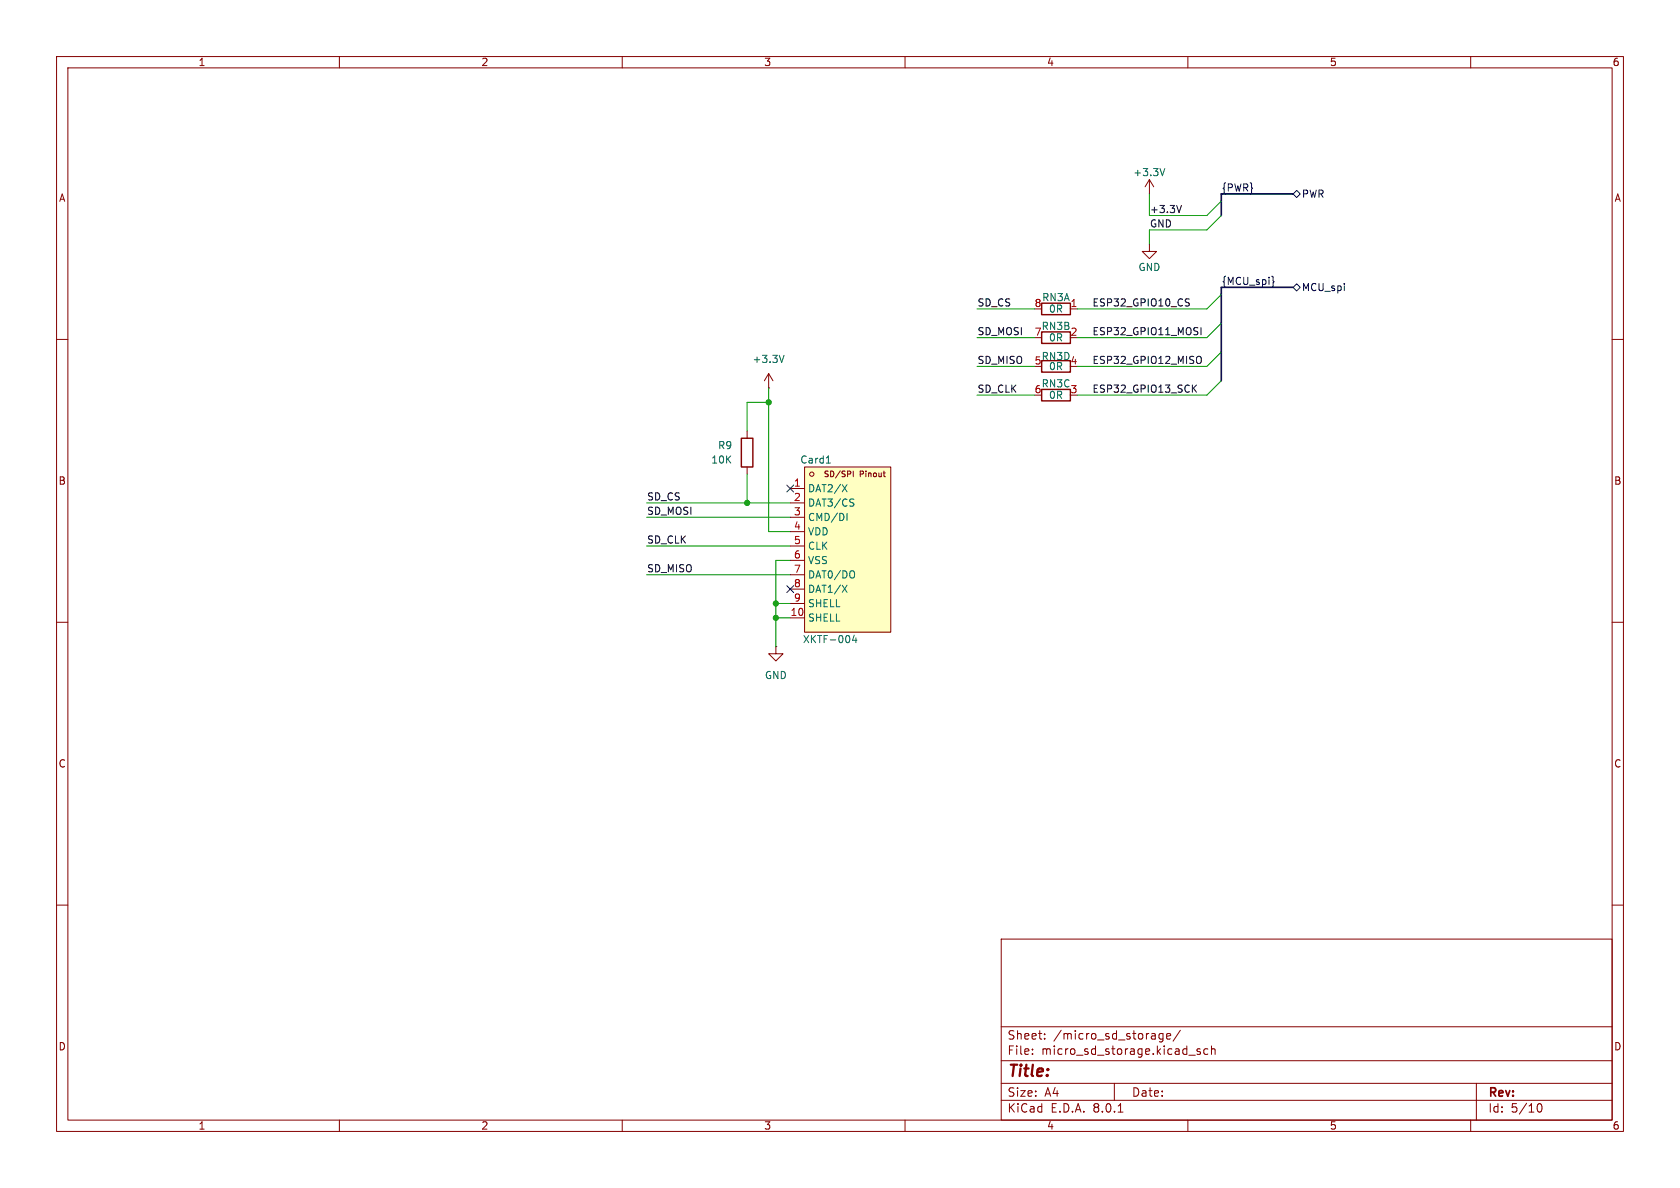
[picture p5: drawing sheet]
(kicad_sch
 (version 20231120)
 (generator "eeschema")
 (generator_version "8.0")
 (paper "A4")
 (lib_symbols
  (symbol "+3.3V_1"
   (power)
   (pin_names
    (offset 0)) (exclude_from_sim no) (in_bom yes) (on_board yes)
   (property "Reference" "#PWR" (at 0 -3.81 0) (effects (font (size 1.27 1.27)) (hide yes)))
   (property "Value" "+3.3V" (at 0 3.556 0) (effects (font (size 1.27 1.27))))
   (property "Footprint" "" (at 0 0 0) (effects (font (size 1.27 1.27)) (hide yes)))
   (property "Datasheet" "" (at 0 0 0) (effects (font (size 1.27 1.27)) (hide yes)))
   (property "Description" "Power symbol creates a global label with name \"+3.3V\"" (at 0 0 0) (effects (font (size 1.27 1.27)) (hide yes)))
   (symbol "+3.3V_1_0_1"
    (polyline (pts (xy -0.762 1.27) (xy 0 2.54)) (stroke (width 0) (type default)) (fill (type none)))
    (polyline (pts (xy 0 0) (xy 0 2.54)) (stroke (width 0) (type default)) (fill (type none)))
    (polyline (pts (xy 0 2.54) (xy 0.762 1.27)) (stroke (width 0) (type default)) (fill (type none))))
   (symbol "+3.3V_1_1_1"
    (pin power_in line (at 0 0 90) (length 0) hide (name "+3.3V" (effects (font (size 1.27 1.27)))) (number "1" (effects (font (size 1.27 1.27)))))))
  (symbol "Device:R"
   (pin_numbers hide)
   (pin_names
    (offset 0)) (exclude_from_sim no) (in_bom yes) (on_board yes)
   (property "Reference" "R" (at 2.032 0 90) (effects (font (size 1.27 1.27))))
   (property "Value" "R" (at 0 0 90) (effects (font (size 1.27 1.27))))
   (property "Footprint" "" (at -1.778 0 90) (effects (font (size 1.27 1.27)) (hide yes)))
   (property "Datasheet" "~" (at 0 0 0) (effects (font (size 1.27 1.27)) (hide yes)))
   (property "Description" "Resistor" (at 0 0 0) (effects (font (size 1.27 1.27)) (hide yes)))
   (symbol "R_0_1"
    (rectangle (start -1.016 -2.54) (end 1.016 2.54) (stroke (width 0.254) (type default)) (fill (type none))))
   (symbol "R_1_1"
    (pin passive line (at 0 3.81 270) (length 1.27) (name "~" (effects (font (size 1.27 1.27)))) (number "1" (effects (font (size 1.27 1.27)))))
    (pin passive line (at 0 -3.81 90) (length 1.27) (name "~" (effects (font (size 1.27 1.27)))) (number "2" (effects (font (size 1.27 1.27)))))))
  (symbol "Device:R_Pack04_Split"
   (pin_names
    (offset 0) hide) (exclude_from_sim no) (in_bom yes) (on_board yes)
   (property "Reference" "RN" (at 2.032 0 90) (effects (font (size 1.27 1.27))))
   (property "Value" "R_Pack04_Split" (at 0 0 90) (effects (font (size 1.27 1.27))))
   (property "Footprint" "" (at -2.032 0 90) (effects (font (size 1.27 1.27)) (hide yes)))
   (property "Datasheet" "~" (at 0 0 0) (effects (font (size 1.27 1.27)) (hide yes)))
   (property "Description" "4 resistor network, parallel topology, split" (at 0 0 0) (effects (font (size 1.27 1.27)) (hide yes)))
   (symbol "R_Pack04_Split_0_1"
    (rectangle (start 1.016 2.54) (end -1.016 -2.54) (stroke (width 0.254) (type default)) (fill (type none))))
   (symbol "R_Pack04_Split_1_1"
    (pin passive line (at 0 -3.81 90) (length 1.27) (name "R1.1" (effects (font (size 1.27 1.27)))) (number "1" (effects (font (size 1.27 1.27)))))
    (pin passive line (at 0 3.81 270) (length 1.27) (name "R1.2" (effects (font (size 1.27 1.27)))) (number "8" (effects (font (size 1.27 1.27))))))
   (symbol "R_Pack04_Split_2_1"
    (pin passive line (at 0 -3.81 90) (length 1.27) (name "R2.1" (effects (font (size 1.27 1.27)))) (number "2" (effects (font (size 1.27 1.27)))))
    (pin passive line (at 0 3.81 270) (length 1.27) (name "R2.2" (effects (font (size 1.27 1.27)))) (number "7" (effects (font (size 1.27 1.27))))))
   (symbol "R_Pack04_Split_3_1"
    (pin passive line (at 0 -3.81 90) (length 1.27) (name "R3.1" (effects (font (size 1.27 1.27)))) (number "3" (effects (font (size 1.27 1.27)))))
    (pin passive line (at 0 3.81 270) (length 1.27) (name "R3.2" (effects (font (size 1.27 1.27)))) (number "6" (effects (font (size 1.27 1.27))))))
   (symbol "R_Pack04_Split_4_1"
    (pin passive line (at 0 -3.81 90) (length 1.27) (name "R4.1" (effects (font (size 1.27 1.27)))) (number "4" (effects (font (size 1.27 1.27)))))
    (pin passive line (at 0 3.81 270) (length 1.27) (name "R4.2" (effects (font (size 1.27 1.27)))) (number "5" (effects (font (size 1.27 1.27)))))))
  (symbol "GND_2"
   (power)
   (pin_names
    (offset 0)) (exclude_from_sim no) (in_bom yes) (on_board yes)
   (property "Reference" "#PWR" (at 0 -6.35 0) (effects (font (size 1.27 1.27)) (hide yes)))
   (property "Value" "GND" (at 0 -3.81 0) (effects (font (size 1.27 1.27))))
   (property "Footprint" "" (at 0 0 0) (effects (font (size 1.27 1.27)) (hide yes)))
   (property "Datasheet" "" (at 0 0 0) (effects (font (size 1.27 1.27)) (hide yes)))
   (property "Description" "Power symbol creates a global label with name \"GND\" , ground" (at 0 0 0) (effects (font (size 1.27 1.27)) (hide yes)))
   (symbol "GND_2_0_1"
    (polyline (pts (xy 0 0) (xy 0 -1.27) (xy 1.27 -1.27) (xy 0 -2.54) (xy -1.27 -1.27) (xy 0 -1.27)) (stroke (width 0) (type default)) (fill (type none))))
   (symbol "GND_2_1_1"
    (pin power_in line (at 0 0 270) (length 0) hide (name "GND" (effects (font (size 1.27 1.27)))) (number "1" (effects (font (size 1.27 1.27)))))))
  (symbol "power:+3.3V"
   (power)
   (pin_numbers hide)
   (pin_names
    (offset 0) hide) (exclude_from_sim no) (in_bom yes) (on_board yes)
   (property "Reference" "#PWR" (at 0 -3.81 0) (effects (font (size 1.27 1.27)) (hide yes)))
   (property "Value" "+3.3V" (at 0 3.556 0) (effects (font (size 1.27 1.27))))
   (property "Footprint" "" (at 0 0 0) (effects (font (size 1.27 1.27)) (hide yes)))
   (property "Datasheet" "" (at 0 0 0) (effects (font (size 1.27 1.27)) (hide yes)))
   (property "Description" "Power symbol creates a global label with name \"+3.3V\"" (at 0 0 0) (effects (font (size 1.27 1.27)) (hide yes)))
   (symbol "+3.3V_0_1"
    (polyline (pts (xy -0.762 1.27) (xy 0 2.54)) (stroke (width 0) (type default)) (fill (type none)))
    (polyline (pts (xy 0 0) (xy 0 2.54)) (stroke (width 0) (type default)) (fill (type none)))
    (polyline (pts (xy 0 2.54) (xy 0.762 1.27)) (stroke (width 0) (type default)) (fill (type none))))
   (symbol "+3.3V_1_1"
    (pin power_in line (at 0 0 90) (length 0) (name "~" (effects (font (size 1.27 1.27)))) (number "1" (effects (font (size 1.27 1.27)))))))
  (symbol "power:GND"
   (power)
   (pin_numbers hide)
   (pin_names
    (offset 0) hide) (exclude_from_sim no) (in_bom yes) (on_board yes)
   (property "Reference" "#PWR" (at 0 -6.35 0) (effects (font (size 1.27 1.27)) (hide yes)))
   (property "Value" "GND" (at 0 -3.81 0) (effects (font (size 1.27 1.27))))
   (property "Footprint" "" (at 0 0 0) (effects (font (size 1.27 1.27)) (hide yes)))
   (property "Datasheet" "" (at 0 0 0) (effects (font (size 1.27 1.27)) (hide yes)))
   (property "Description" "Power symbol creates a global label with name \"GND\" , ground" (at 0 0 0) (effects (font (size 1.27 1.27)) (hide yes)))
   (symbol "GND_0_1"
    (polyline (pts (xy 0 0) (xy 0 -1.27) (xy 1.27 -1.27) (xy 0 -2.54) (xy -1.27 -1.27) (xy 0 -1.27)) (stroke (width 0) (type default)) (fill (type none))))
   (symbol "GND_1_1"
    (pin power_in line (at 0 0 270) (length 0) (name "~" (effects (font (size 1.27 1.27)))) (number "1" (effects (font (size 1.27 1.27)))))))
  (symbol "retia_component_library:xkb_connection_XKTF-004" (exclude_from_sim no) (in_bom yes) (on_board yes)
   (property "Reference" "Card" (at -5.588 16.51 0) (do_not_autoplace) (effects (font (size 1.27 1.27))))
   (property "Value" "XKTF-004" (at -3.048 -15.24 0) (do_not_autoplace) (effects (font (size 1.27 1.27))))
   (property "Footprint" "retia_component_library:xkb_connection_XKTF-004" (at 0 -17.78 0) (effects (font (size 1.27 1.27)) (hide yes)))
   (property "Datasheet" "https://lcsc.com/product-detail/Connector-Card-Sockets_XKB-Enterprise-XKTF-004_C381081.html" (at 0 -20.32 0) (effects (font (size 1.27 1.27)) (hide yes)))
   (property "Description" "-20℃~+60℃ 2mm Gold Deck MicroSD card (TF card) 260℃ Copper Alloy Pluggable SMD SD Card Connectors ROHS" (at 0 -27.432 0) (effects (font (size 1.27 1.27)) (hide yes)))
   (property "MF" "XKB Enterprise" (at 7.62 -22.86 0) (effects (font (size 1.27 1.27)) (hide yes)))
   (property "MF PN" "XKTF-004" (at 20.066 -22.86 0) (do_not_autoplace) (effects (font (size 1.27 1.27)) (hide yes)))
   (property "Vendor" "LCSC" (at 3.048 -24.892 0) (effects (font (size 1.27 1.27)) (hide yes)))
   (property "Vendor PN" "C381081" (at 19.304 -24.892 0) (effects (font (size 1.27 1.27)) (hide yes)))
   (symbol "xkb_connection_XKTF-004_0_1"
    (rectangle (start -7.62 15.24) (end 7.62 -13.97) (stroke (width 0) (type default)) (fill (type background)))
    (circle (center -6.35 13.97) (radius 0.38) (stroke (width 0) (type default)) (fill (type none)))
    (text "SD/SPI Pinout" (at 1.27 13.97 0) (effects (font (size 1 1))))
    (pin unspecified line (at -10.16 11.43 0) (length 2.54) (name "DAT2/X" (effects (font (size 1.27 1.27)))) (number "1" (effects (font (size 1.27 1.27)))))
    (pin unspecified line (at -10.16 -11.43 0) (length 2.54) (name "SHELL" (effects (font (size 1.27 1.27)))) (number "10" (effects (font (size 1.27 1.27)))))
    (pin unspecified line (at -10.16 8.89 0) (length 2.54) (name "DAT3/CS" (effects (font (size 1.27 1.27)))) (number "2" (effects (font (size 1.27 1.27)))))
    (pin unspecified line (at -10.16 6.35 0) (length 2.54) (name "CMD/DI" (effects (font (size 1.27 1.27)))) (number "3" (effects (font (size 1.27 1.27)))))
    (pin unspecified line (at -10.16 3.81 0) (length 2.54) (name "VDD" (effects (font (size 1.27 1.27)))) (number "4" (effects (font (size 1.27 1.27)))))
    (pin unspecified line (at -10.16 1.27 0) (length 2.54) (name "CLK" (effects (font (size 1.27 1.27)))) (number "5" (effects (font (size 1.27 1.27)))))
    (pin unspecified line (at -10.16 -1.27 0) (length 2.54) (name "VSS" (effects (font (size 1.27 1.27)))) (number "6" (effects (font (size 1.27 1.27)))))
    (pin unspecified line (at -10.16 -3.81 0) (length 2.54) (name "DAT0/DO" (effects (font (size 1.27 1.27)))) (number "7" (effects (font (size 1.27 1.27)))))
    (pin unspecified line (at -10.16 -6.35 0) (length 2.54) (name "DAT1/X" (effects (font (size 1.27 1.27)))) (number "8" (effects (font (size 1.27 1.27)))))
    (pin unspecified line (at -10.16 -8.89 0) (length 2.54) (name "SHELL" (effects (font (size 1.27 1.27)))) (number "9" (effects (font (size 1.27 1.27))))))))
 (junction
  (at 132.08 88.9)
  (diameter 0)
  (color 0 0 0 0))
 (junction
  (at 137.16 106.68)
  (diameter 0)
  (color 0 0 0 0))
 (junction
  (at 137.16 109.22)
  (diameter 0)
  (color 0 0 0 0))
 (junction
  (at 135.89 71.12)
  (diameter 0)
  (color 0 0 0 0))
 (no_connect
  (at 139.7 86.36))
 (no_connect
  (at 139.7 104.14))
 (bus_entry
  (at 215.9 67.31)
  (size -2.54 2.54)
  (stroke (width 0) (type default)))
 (bus_entry
  (at 215.9 52.07)
  (size -2.54 2.54)
  (stroke (width 0) (type default)))
 (bus_entry
  (at 215.9 62.23)
  (size -2.54 2.54)
  (stroke (width 0) (type default)))
 (bus_entry
  (at 215.9 35.56)
  (size -2.54 2.54)
  (stroke (width 0) (type default)))
 (bus_entry
  (at 215.9 38.1)
  (size -2.54 2.54)
  (stroke (width 0) (type default)))
 (bus_entry
  (at 215.9 57.15)
  (size -2.54 2.54)
  (stroke (width 0) (type default)))
 (wire
  (pts (xy 203.2 40.64) (xy 203.2 43.18))
  (stroke (width 0) (type default)))
 (wire
  (pts (xy 114.3 91.44) (xy 139.7 91.44))
  (stroke (width 0) (type default)))
 (wire
  (pts (xy 135.89 68.58) (xy 135.89 71.12))
  (stroke (width 0) (type default)))
 (wire
  (pts (xy 137.16 99.06) (xy 137.16 106.68))
  (stroke (width 0) (type default)))
 (wire
  (pts (xy 137.16 106.68) (xy 139.7 106.68))
  (stroke (width 0) (type default)))
 (wire
  (pts (xy 137.16 106.68) (xy 137.16 109.22))
  (stroke (width 0) (type default)))
 (wire
  (pts (xy 137.16 109.22) (xy 139.7 109.22))
  (stroke (width 0) (type default)))
 (wire
  (pts (xy 203.2 34.29) (xy 203.2 38.1))
  (stroke (width 0) (type default)))
 (wire
  (pts (xy 172.72 59.69) (xy 182.88 59.69))
  (stroke (width 0) (type default)))
 (wire
  (pts (xy 172.72 64.77) (xy 182.88 64.77))
  (stroke (width 0) (type default)))
 (bus
  (pts (xy 215.9 34.29) (xy 215.9 35.56))
  (stroke (width 0) (type default)))
 (bus
  (pts (xy 215.9 35.56) (xy 215.9 38.1))
  (stroke (width 0) (type default)))
 (bus
  (pts (xy 215.9 57.15) (xy 215.9 62.23))
  (stroke (width 0) (type default)))
 (wire
  (pts (xy 172.72 54.61) (xy 182.88 54.61))
  (stroke (width 0) (type default)))
 (bus
  (pts (xy 228.6 50.8) (xy 215.9 50.8))
  (stroke (width 0) (type default)))
 (wire
  (pts (xy 190.5 69.85) (xy 213.36 69.85))
  (stroke (width 0) (type default)))
 (wire
  (pts (xy 132.08 71.12) (xy 132.08 76.2))
  (stroke (width 0) (type default)))
 (wire
  (pts (xy 190.5 59.69) (xy 213.36 59.69))
  (stroke (width 0) (type default)))
 (wire
  (pts (xy 190.5 64.77) (xy 213.36 64.77))
  (stroke (width 0) (type default)))
 (bus
  (pts (xy 215.9 52.07) (xy 215.9 57.15))
  (stroke (width 0) (type default)))
 (wire
  (pts (xy 203.2 40.64) (xy 213.36 40.64))
  (stroke (width 0) (type default)))
 (wire
  (pts (xy 139.7 99.06) (xy 137.16 99.06))
  (stroke (width 0) (type default)))
 (wire
  (pts (xy 172.72 69.85) (xy 182.88 69.85))
  (stroke (width 0) (type default)))
 (wire
  (pts (xy 132.08 88.9) (xy 139.7 88.9))
  (stroke (width 0) (type default)))
 (wire
  (pts (xy 132.08 83.82) (xy 132.08 88.9))
  (stroke (width 0) (type default)))
 (bus
  (pts (xy 228.6 34.29) (xy 215.9 34.29))
  (stroke (width 0) (type default)))
 (wire
  (pts (xy 137.16 109.22) (xy 137.16 114.3))
  (stroke (width 0) (type default)))
 (wire
  (pts (xy 132.08 71.12) (xy 135.89 71.12))
  (stroke (width 0) (type default)))
 (wire
  (pts (xy 139.7 93.98) (xy 135.89 93.98))
  (stroke (width 0) (type default)))
 (wire
  (pts (xy 114.3 96.52) (xy 139.7 96.52))
  (stroke (width 0) (type default)))
 (wire
  (pts (xy 190.5 54.61) (xy 213.36 54.61))
  (stroke (width 0) (type default)))
 (wire
  (pts (xy 114.3 101.6) (xy 139.7 101.6))
  (stroke (width 0) (type default)))
 (wire
  (pts (xy 203.2 38.1) (xy 213.36 38.1))
  (stroke (width 0) (type default)))
 (bus
  (pts (xy 215.9 62.23) (xy 215.9 67.31))
  (stroke (width 0) (type default)))
 (bus
  (pts (xy 215.9 50.8) (xy 215.9 52.07))
  (stroke (width 0) (type default)))
 (wire
  (pts (xy 114.3 88.9) (xy 132.08 88.9))
  (stroke (width 0) (type default)))
 (wire
  (pts (xy 135.89 93.98) (xy 135.89 71.12))
  (stroke (width 0) (type default)))
 (label "SD_MISO"
  (at 114.3 101.6 0)
  (fields_autoplaced yes)
  (effects (font (size 1.27 1.27)) (justify left bottom)))
 (label "ESP32_GPIO10_CS"
  (at 193.04 54.61 0)
  (fields_autoplaced yes)
  (effects (font (size 1.27 1.27)) (justify left bottom)))
 (label "ESP32_GPIO13_SCK"
  (at 193.04 69.85 0)
  (fields_autoplaced yes)
  (effects (font (size 1.27 1.27)) (justify left bottom)))
 (label "SD_MOSI"
  (at 114.3 91.44 0)
  (fields_autoplaced yes)
  (effects (font (size 1.27 1.27)) (justify left bottom)))
 (label "SD_CS"
  (at 114.3 88.9 0)
  (fields_autoplaced yes)
  (effects (font (size 1.27 1.27)) (justify left bottom)))
 (label "SD_MISO"
  (at 172.72 64.77 0)
  (fields_autoplaced yes)
  (effects (font (size 1.27 1.27)) (justify left bottom)))
 (label "SD_CS"
  (at 172.72 54.61 0)
  (fields_autoplaced yes)
  (effects (font (size 1.27 1.27)) (justify left bottom)))
 (label "SD_MOSI"
  (at 172.72 59.69 0)
  (fields_autoplaced yes)
  (effects (font (size 1.27 1.27)) (justify left bottom)))
 (label "SD_CLK"
  (at 114.3 96.52 0)
  (fields_autoplaced yes)
  (effects (font (size 1.27 1.27)) (justify left bottom)))
 (label "ESP32_GPIO11_MOSI"
  (at 193.04 59.69 0)
  (fields_autoplaced yes)
  (effects (font (size 1.27 1.27)) (justify left bottom)))
 (label "SD_CLK"
  (at 172.72 69.85 0)
  (fields_autoplaced yes)
  (effects (font (size 1.27 1.27)) (justify left bottom)))
 (label "+3.3V"
  (at 203.2 38.1 0)
  (fields_autoplaced yes)
  (effects (font (size 1.27 1.27)) (justify left bottom)))
 (label "GND"
  (at 203.2 40.64 0)
  (fields_autoplaced yes)
  (effects (font (size 1.27 1.27)) (justify left bottom)))
 (label "ESP32_GPIO12_MISO"
  (at 193.04 64.77 0)
  (fields_autoplaced yes)
  (effects (font (size 1.27 1.27)) (justify left bottom)))
 (label "{PWR}"
  (at 215.9 34.29 0)
  (fields_autoplaced yes)
  (effects (font (size 1.27 1.27)) (justify left bottom)))
 (label "{MCU_spi}"
  (at 215.9 50.8 0)
  (fields_autoplaced yes)
  (effects (font (size 1.27 1.27)) (justify left bottom)))
 (hierarchical_label "MCU_spi"
  (shape bidirectional)
  (at 228.6 50.8 0)
  (fields_autoplaced yes)
  (effects (font (size 1.27 1.27)) (justify left)))
 (hierarchical_label "PWR"
  (shape bidirectional)
  (at 228.6 34.29 0)
  (fields_autoplaced yes)
  (effects (font (size 1.27 1.27)) (justify left)))
 (symbol
  (lib_id "Device:R_Pack04_Split")
  (at 186.69 59.69 90)
  (unit 2)
  (exclude_from_sim no)
  (in_bom yes)
  (on_board yes)
  (dnp no)
  (property "Reference" "RN3" (at 186.69 57.658 90) (effects (font (size 1.27 1.27))))
  (property "Value" "0R" (at 186.69 59.69 90) (effects (font (size 1.27 1.27))))
  (property "Footprint" "retia_component_library:YAGEO_R_ARRAY_4_YC_FAM" (at 186.69 61.722 90) (effects (font (size 1.27 1.27)) (hide yes)))
  (property "Datasheet" "~" (at 186.69 59.69 0) (effects (font (size 1.27 1.27)) (hide yes)))
  (property "Description" "4 resistor network, parallel topology, split" (at 186.69 59.69 0) (effects (font (size 1.27 1.27)) (hide yes)))
  (property "LCSC Part #" "C327053" (at 186.69 59.69 0) (effects (font (size 1.27 1.27)) (hide yes)))
  (property "MF" "YAGEO" (at 186.69 59.69 0) (effects (font (size 1.27 1.27)) (hide yes)))
  (property "MF PN" "YC164-JR-070RL" (at 186.69 59.69 0) (effects (font (size 1.27 1.27)) (hide yes)))
  (property "Vendor" "LCSC" (at 186.69 59.69 0) (effects (font (size 1.27 1.27)) (hide yes)))
  (pin "8")
  (pin "2")
  (pin "7")
  (pin "3")
  (pin "6")
  (pin "1")
  (pin "5")
  (pin "4"))
 (symbol
  (lib_id "retia_component_library:xkb_connection_XKTF-004")
  (at 149.86 97.79 0)
  (unit 1)
  (exclude_from_sim no)
  (in_bom yes)
  (on_board yes)
  (dnp no)
  (fields_autoplaced yes)
  (property "Reference" "Card1" (at 144.272 81.28 0) (do_not_autoplace yes) (effects (font (size 1.27 1.27))))
  (property "Value" "XKTF-004" (at 146.812 113.03 0) (do_not_autoplace yes) (effects (font (size 1.27 1.27))))
  (property "Footprint" "retia_component_library:xkb_connection_XKTF-004" (at 149.86 115.57 0) (effects (font (size 1.27 1.27)) (hide yes)))
  (property "Datasheet" "https://lcsc.com/product-detail/Connector-Card-Sockets_XKB-Enterprise-XKTF-004_C381081.html" (at 149.86 118.11 0) (effects (font (size 1.27 1.27)) (hide yes)))
  (property "Description" "-20℃~+60℃ 2mm Gold Deck MicroSD card (TF card) 260℃ Copper Alloy Pluggable SMD SD Card Connectors ROHS" (at 149.86 125.222 0) (effects (font (size 1.27 1.27)) (hide yes)))
  (property "MF" "XUNPU" (at 157.48 120.65 0) (effects (font (size 1.27 1.27)) (hide yes)))
  (property "MF PN" "TF-104" (at 169.926 120.65 0) (do_not_autoplace yes) (effects (font (size 1.27 1.27)) (hide yes)))
  (property "Vendor" "LCSC" (at 152.908 122.682 0) (effects (font (size 1.27 1.27)) (hide yes)))
  (property "LCSC Part #" "C266612" (at 149.86 97.79 0) (effects (font (size 1.27 1.27)) (hide yes)))
  (pin "10")
  (pin "7")
  (pin "6")
  (pin "3")
  (pin "5")
  (pin "9")
  (pin "8")
  (pin "2")
  (pin "4")
  (pin "1"))
 (symbol
  (lib_id "power:+3.3V")
  (at 135.89 68.58 0)
  (unit 1)
  (exclude_from_sim no)
  (in_bom yes)
  (on_board yes)
  (dnp no)
  (fields_autoplaced yes)
  (property "Reference" "#PWR026" (at 135.89 72.39 0) (effects (font (size 1.27 1.27)) (hide yes)))
  (property "Value" "+3.3V" (at 135.89 63.5 0) (effects (font (size 1.27 1.27))))
  (property "Footprint" "" (at 135.89 68.58 0) (effects (font (size 1.27 1.27)) (hide yes)))
  (property "Datasheet" "" (at 135.89 68.58 0) (effects (font (size 1.27 1.27)) (hide yes)))
  (property "Description" "Power symbol creates a global label with name \"+3.3V\"" (at 135.89 68.58 0) (effects (font (size 1.27 1.27)) (hide yes)))
  (pin "1"))
 (symbol
  (lib_id "Device:R_Pack04_Split")
  (at 186.69 54.61 90)
  (unit 1)
  (exclude_from_sim no)
  (in_bom yes)
  (on_board yes)
  (dnp no)
  (property "Reference" "RN3" (at 186.69 52.578 90) (effects (font (size 1.27 1.27))))
  (property "Value" "0R" (at 186.69 54.61 90) (effects (font (size 1.27 1.27))))
  (property "Footprint" "retia_component_library:YAGEO_R_ARRAY_4_YC_FAM" (at 186.69 56.642 90) (effects (font (size 1.27 1.27)) (hide yes)))
  (property "Datasheet" "~" (at 186.69 54.61 0) (effects (font (size 1.27 1.27)) (hide yes)))
  (property "Description" "4 resistor network, parallel topology, split" (at 186.69 54.61 0) (effects (font (size 1.27 1.27)) (hide yes)))
  (property "LCSC Part #" "C327053" (at 186.69 54.61 0) (effects (font (size 1.27 1.27)) (hide yes)))
  (property "MF" "YAGEO" (at 186.69 54.61 0) (effects (font (size 1.27 1.27)) (hide yes)))
  (property "MF PN" "YC164-JR-070RL" (at 186.69 54.61 0) (effects (font (size 1.27 1.27)) (hide yes)))
  (property "Vendor" "LCSC" (at 186.69 54.61 0) (effects (font (size 1.27 1.27)) (hide yes)))
  (pin "8")
  (pin "2")
  (pin "7")
  (pin "3")
  (pin "6")
  (pin "1")
  (pin "5")
  (pin "4"))
 (symbol
  (lib_id "Device:R")
  (at 132.08 80.01 0)
  (mirror y)
  (unit 1)
  (exclude_from_sim no)
  (in_bom yes)
  (on_board yes)
  (dnp no)
  (property "Reference" "R9" (at 129.54 78.7399 0) (effects (font (size 1.27 1.27)) (justify left)))
  (property "Value" "10K" (at 129.54 81.2799 0) (effects (font (size 1.27 1.27)) (justify left)))
  (property "Footprint" "Resistor_SMD:R_0603_1608Metric_Pad0.98x0.95mm_HandSolder" (at 133.858 80.01 90) (effects (font (size 1.27 1.27)) (hide yes)))
  (property "Datasheet" "https://www.lcsc.com/datasheet/lcsc_datasheet_2304140030_YAGEO-RC0603FR-0710KL_C98220.pdf" (at 132.08 80.01 0) (effects (font (size 1.27 1.27)) (hide yes)))
  (property "Description" "Resistor" (at 132.08 80.01 0) (effects (font (size 1.27 1.27)) (hide yes)))
  (property "MF" "YAGEO" (at 132.08 80.01 0) (effects (font (size 1.27 1.27)) (hide yes)))
  (property "MF PN" "RC0603FR-0710KL" (at 132.08 80.01 0) (effects (font (size 1.27 1.27)) (hide yes)))
  (property "Vendor" "LCSC" (at 132.08 80.01 0) (effects (font (size 1.27 1.27)) (hide yes)))
  (property "LCSC Part #" "C98220" (at 132.08 80.01 0) (effects (font (size 1.27 1.27)) (hide yes)))
  (pin "2")
  (pin "1"))
 (symbol
  (lib_id "power:GND")
  (at 137.16 114.3 0)
  (unit 1)
  (exclude_from_sim no)
  (in_bom yes)
  (on_board yes)
  (dnp no)
  (fields_autoplaced yes)
  (property "Reference" "#PWR027" (at 137.16 120.65 0) (effects (font (size 1.27 1.27)) (hide yes)))
  (property "Value" "GND" (at 137.16 119.38 0) (effects (font (size 1.27 1.27))))
  (property "Footprint" "" (at 137.16 114.3 0) (effects (font (size 1.27 1.27)) (hide yes)))
  (property "Datasheet" "" (at 137.16 114.3 0) (effects (font (size 1.27 1.27)) (hide yes)))
  (property "Description" "Power symbol creates a global label with name \"GND\" , ground" (at 137.16 114.3 0) (effects (font (size 1.27 1.27)) (hide yes)))
  (pin "1"))
 (symbol
  (lib_id "Device:R_Pack04_Split")
  (at 186.69 69.85 90)
  (unit 3)
  (exclude_from_sim no)
  (in_bom yes)
  (on_board yes)
  (dnp no)
  (property "Reference" "RN3" (at 186.69 67.818 90) (effects (font (size 1.27 1.27))))
  (property "Value" "0R" (at 186.69 69.85 90) (effects (font (size 1.27 1.27))))
  (property "Footprint" "retia_component_library:YAGEO_R_ARRAY_4_YC_FAM" (at 186.69 71.882 90) (effects (font (size 1.27 1.27)) (hide yes)))
  (property "Datasheet" "~" (at 186.69 69.85 0) (effects (font (size 1.27 1.27)) (hide yes)))
  (property "Description" "4 resistor network, parallel topology, split" (at 186.69 69.85 0) (effects (font (size 1.27 1.27)) (hide yes)))
  (property "LCSC Part #" "C327053" (at 186.69 69.85 0) (effects (font (size 1.27 1.27)) (hide yes)))
  (property "MF" "YAGEO" (at 186.69 69.85 0) (effects (font (size 1.27 1.27)) (hide yes)))
  (property "MF PN" "YC164-JR-070RL" (at 186.69 69.85 0) (effects (font (size 1.27 1.27)) (hide yes)))
  (property "Vendor" "LCSC" (at 186.69 69.85 0) (effects (font (size 1.27 1.27)) (hide yes)))
  (pin "8")
  (pin "2")
  (pin "7")
  (pin "3")
  (pin "6")
  (pin "1")
  (pin "5")
  (pin "4"))
 (symbol
  (lib_name "GND_2")
  (lib_id "power:GND")
  (at 203.2 43.18 0)
  (unit 1)
  (exclude_from_sim no)
  (in_bom yes)
  (on_board yes)
  (dnp no)
  (property "Reference" "#PWR029" (at 203.2 49.53 0) (effects (font (size 1.27 1.27)) (hide yes)))
  (property "Value" "GND" (at 203.2 47.244 0) (effects (font (size 1.27 1.27))))
  (property "Footprint" "" (at 203.2 43.18 0) (effects (font (size 1.27 1.27)) (hide yes)))
  (property "Datasheet" "" (at 203.2 43.18 0) (effects (font (size 1.27 1.27)) (hide yes)))
  (property "Description" "Power symbol creates a global label with name \"GND\" , ground" (at 203.2 43.18 0) (effects (font (size 1.27 1.27)) (hide yes)))
  (pin "1"))
 (symbol
  (lib_name "+3.3V_1")
  (lib_id "power:+3.3V")
  (at 203.2 34.29 0)
  (unit 1)
  (exclude_from_sim no)
  (in_bom yes)
  (on_board yes)
  (dnp no)
  (property "Reference" "#PWR028" (at 203.2 38.1 0) (effects (font (size 1.27 1.27)) (hide yes)))
  (property "Value" "+3.3V" (at 203.2 30.48 0) (effects (font (size 1.27 1.27))))
  (property "Footprint" "" (at 203.2 34.29 0) (effects (font (size 1.27 1.27)) (hide yes)))
  (property "Datasheet" "" (at 203.2 34.29 0) (effects (font (size 1.27 1.27)) (hide yes)))
  (property "Description" "Power symbol creates a global label with name \"+3.3V\"" (at 203.2 34.29 0) (effects (font (size 1.27 1.27)) (hide yes)))
  (pin "1"))
 (symbol
  (lib_id "Device:R_Pack04_Split")
  (at 186.69 64.77 90)
  (unit 4)
  (exclude_from_sim no)
  (in_bom yes)
  (on_board yes)
  (dnp no)
  (property "Reference" "RN3" (at 186.69 62.992 90) (effects (font (size 1.27 1.27))))
  (property "Value" "0R" (at 186.69 64.77 90) (effects (font (size 1.27 1.27))))
  (property "Footprint" "retia_component_library:YAGEO_R_ARRAY_4_YC_FAM" (at 186.69 66.802 90) (effects (font (size 1.27 1.27)) (hide yes)))
  (property "Datasheet" "~" (at 186.69 64.77 0) (effects (font (size 1.27 1.27)) (hide yes)))
  (property "Description" "4 resistor network, parallel topology, split" (at 186.69 64.77 0) (effects (font (size 1.27 1.27)) (hide yes)))
  (property "LCSC Part #" "C327053" (at 186.69 64.77 0) (effects (font (size 1.27 1.27)) (hide yes)))
  (property "MF" "YAGEO" (at 186.69 64.77 0) (effects (font (size 1.27 1.27)) (hide yes)))
  (property "MF PN" "YC164-JR-070RL" (at 186.69 64.77 0) (effects (font (size 1.27 1.27)) (hide yes)))
  (property "Vendor" "LCSC" (at 186.69 64.77 0) (effects (font (size 1.27 1.27)) (hide yes)))
  (pin "8")
  (pin "2")
  (pin "7")
  (pin "3")
  (pin "6")
  (pin "1")
  (pin "5")
  (pin "4")))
